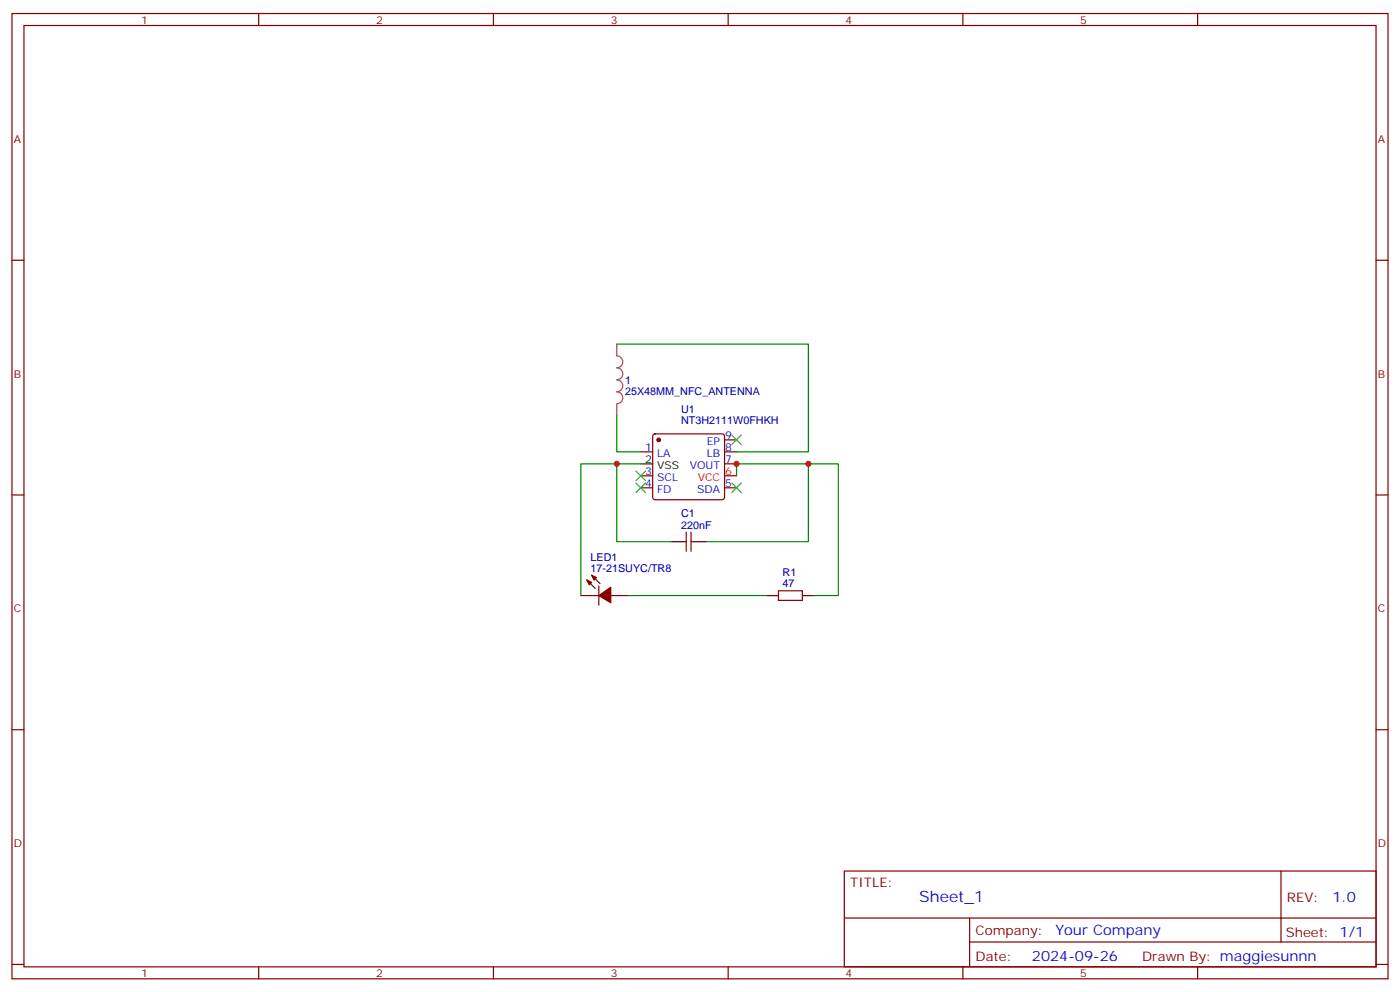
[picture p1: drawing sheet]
<svg xmlns="http://www.w3.org/2000/svg" width="412mm" height="292mm" viewBox="0 0 412 292" stroke-linecap="round" stroke-linejoin="round" font-family="sans-serif">
<g fill="none" stroke="#870000" stroke-width=".35">
<path d="M3.5 4h405.4v284.3h-405.4zM7.1 7.5h398.2v277.3h-398.2zM76.2 4v3.5M145.3 4v3.5M214.5 4v3.5M283.6 4v3.5M352.8 4v3.5M3.5 76.7h3.6M405.3 76.7h3.6M188.7 133.1h3.6M192.5 128l.5-.2h19.7l.5 .2 .2 .5v18l-.2 .5-.5 .2h-19.7l-.5-.2-.2-.5v-18zM213.4 129.6h3.6"/>
<path d="M213.4 133.1h3.6M213.4 136.6h3.6M3.5 145.8h3.6M188.7 143.7h3.6M188.7 140.2h3.6M201.1 159.6h1M202.1 156.7v5.7M203.6 156.7v5.7M203.6 159.6h1M213.4 143.7h3.6M405.3 145.8h3.6M171.1 175.4h5.3"/>
<path d="M172.9 170.9l2.4 2.4M174.3 169.4l2.4 2.5M176.4 172.6v5.7M179.9 175.4h5.3M229.3 174h7.1v2.8h-7.1zM3.5 214.9h3.6M405.3 214.9h3.6M248.7 256.6h156.6v28.2h-156.6zM377.3 256.6v20.9M248.7 270.4h156.5M285.6 277.5h119.6M285.6 270.4v14.1"/>
<path d="M3.5 284.1h3.6M76.2 284.8v3.5M145.3 284.8v3.5M214.5 284.8v3.5M283.6 284.8v3.5M352.8 284.8v3.5M405.3 284.1h3.6"/>
</g>
<path d="M213.4 140.2h3.6" fill="none" stroke="#f00" stroke-width=".35"/>
<path d="M188.7 136.6h3.6M197.6 159.6h3.5M204.6 159.6h3.5M225.8 175.4h3.5M236.4 175.4h3.5" fill="none" stroke="#000" stroke-width=".35"/>
<g fill="#870000" stroke="#870000" stroke-width=".35">
<path d="M172.9 170.9l1.4 .7-.7 .7z"/>
<path d="M174.3 169.4l1.4 .7-.7 .8z"/>
<path d="M176.4 175.4l3.5-2.4v4.6z"/>
<circle cx="194" cy="129.6" r=".53"/>
</g>
<path d="M181.7 101.4v3.4a1.76 1.76 0 0 1 1.7 1.8 1.76 1.76 0 0 1-1.7 1.8 1.76 1.76 0 0 1 1.7 1.7 1.76 1.76 0 0 1-1.7 1.8 1.76 1.76 0 0 1 1.7 1.7 1.76 1.76 0 0 1-1.7 1.8 1.76 1.76 0 0 1 1.7 1.8 1.76 1.76 0 0 1-1.7 1.7M181.7 119v3.5" fill="none" stroke="#a64a4a" stroke-width=".35"/>
<path d="M181.7 101.4h56.4v31.7h-21.1M181.7 122.5v10.6h7M181.7 136.6h-10.6v38.8M188.7 136.6h-7v23h15.9M238.1 136.6h8.8v38.8h-7M217 140.2v-3.6h21.1v23h-30M185.2 175.4h40.6" fill="none" stroke="#008700" stroke-width=".35"/>
<path d="M187.3 138.7l2.8 2.9M190.1 138.7l-2.8 2.9M215.5 128.2l2.9 2.8M218.4 128.2l-2.9 2.8M187.3 142.3l2.8 2.8M190.1 142.3l-2.8 2.8M215.5 142.3l2.9 2.8M218.4 142.3l-2.9 2.8" fill="none" stroke="#3c3" stroke-width=".35"/>
<g fill="#c00">
<circle cx="217" cy="136.6" r=".88"/>
<circle cx="181.7" cy="136.6" r=".88"/>
<circle cx="238.1" cy="136.6" r=".88"/>
</g>
<text font-size="4.6" fill="#00f" x="270.8" y="265.6">Sheet_1</text>
<g font-size="4.2" fill="#00f">
<text x="392.5" y="265.8">1.0</text>
<text x="310.9" y="275.4">Your Company</text>
<text x="304" y="283.2">2024-09-26</text>
</g>
<g font-size="3.9" fill="#800">
<text x="250.5" y="261.2">TITLE:</text>
<text x="379.1" y="265.8">REV:</text>
<text x="287.4" y="275.4">Company:</text>
<text x="378.7" y="276">Sheet: 1/1</text>
<text x="287.4" y="283">Date:</text>
<text x="336.4" y="283.1">Drawn By: maggiesunnn</text>
</g>
<g font-size="3.2" fill="#800">
<text x="41.6" y="7">1</text>
<text x="110.8" y="7">2</text>
<text x="179.9" y="7">3</text>
<text x="249.1" y="7">4</text>
<text x="318.2" y="7">5</text>
<text x="4.1" y="42.1">A</text>
<text x="405.9" y="42.1">A</text>
<text x="4.1" y="111.2">B</text>
<text x="405.9" y="111.2">B</text>
<text x="4.1" y="180.4">C</text>
<text x="405.9" y="180.4">C</text>
<text x="4.1" y="249.5">D</text>
<text x="405.9" y="249.5">D</text>
<text x="41.6" y="287.8">1</text>
<text x="110.8" y="287.8">2</text>
<text x="179.9" y="287.8">3</text>
<text x="249.1" y="287.8">4</text>
<text x="318.2" y="287.8">5</text>
</g>
<g font-size="3.2" fill="#000080">
<text x="184.1" y="113.1">1</text>
<text x="184.1" y="116.2">25X48MM_NFC_ANTENNA</text>
<text x="200.6" y="124.9">NT3H2111W0FHKH</text>
<text x="200.6" y="121.6">U1</text>
<text x="200.6" y="155.7">220nF</text>
<text x="200.6" y="152.4">C1</text>
<text x="174" y="165.3">LED1</text>
<text x="174" y="168.4">17-21SUYC/TR8</text>
<text x="230.5" y="173">47</text>
<text x="230.5" y="169.8">R1</text>
</g>
<g font-size="3.2" fill="#00f">
<text x="208.2" y="131">EP</text>
<text x="213.6" y="129.2">9</text>
<text x="190.1" y="132.8">1</text>
<text x="193.6" y="134.5">LA</text>
<text x="208.2" y="134.5">LB</text>
<text x="213.6" y="132.8">8</text>
<text x="213.6" y="136.3">7</text>
<text x="190.1" y="143.3">4</text>
<text x="190.1" y="139.8">3</text>
<text x="193.6" y="141.6">SCL</text>
<text x="203.2" y="138">VOUT</text>
<text x="213.6" y="143.3">5</text>
<text x="193.6" y="145.1">FD</text>
<text x="205.3" y="145.1">SDA</text>
</g>
<g font-size="3.2">
<text x="190.1" y="136.3">2</text>
<text x="193.6" y="138">VSS</text>
</g>
<g font-size="3.2" fill="#f00">
<text x="205.5" y="141.6">VCC</text>
<text x="213.6" y="139.8">6</text>
</g>
</svg>
